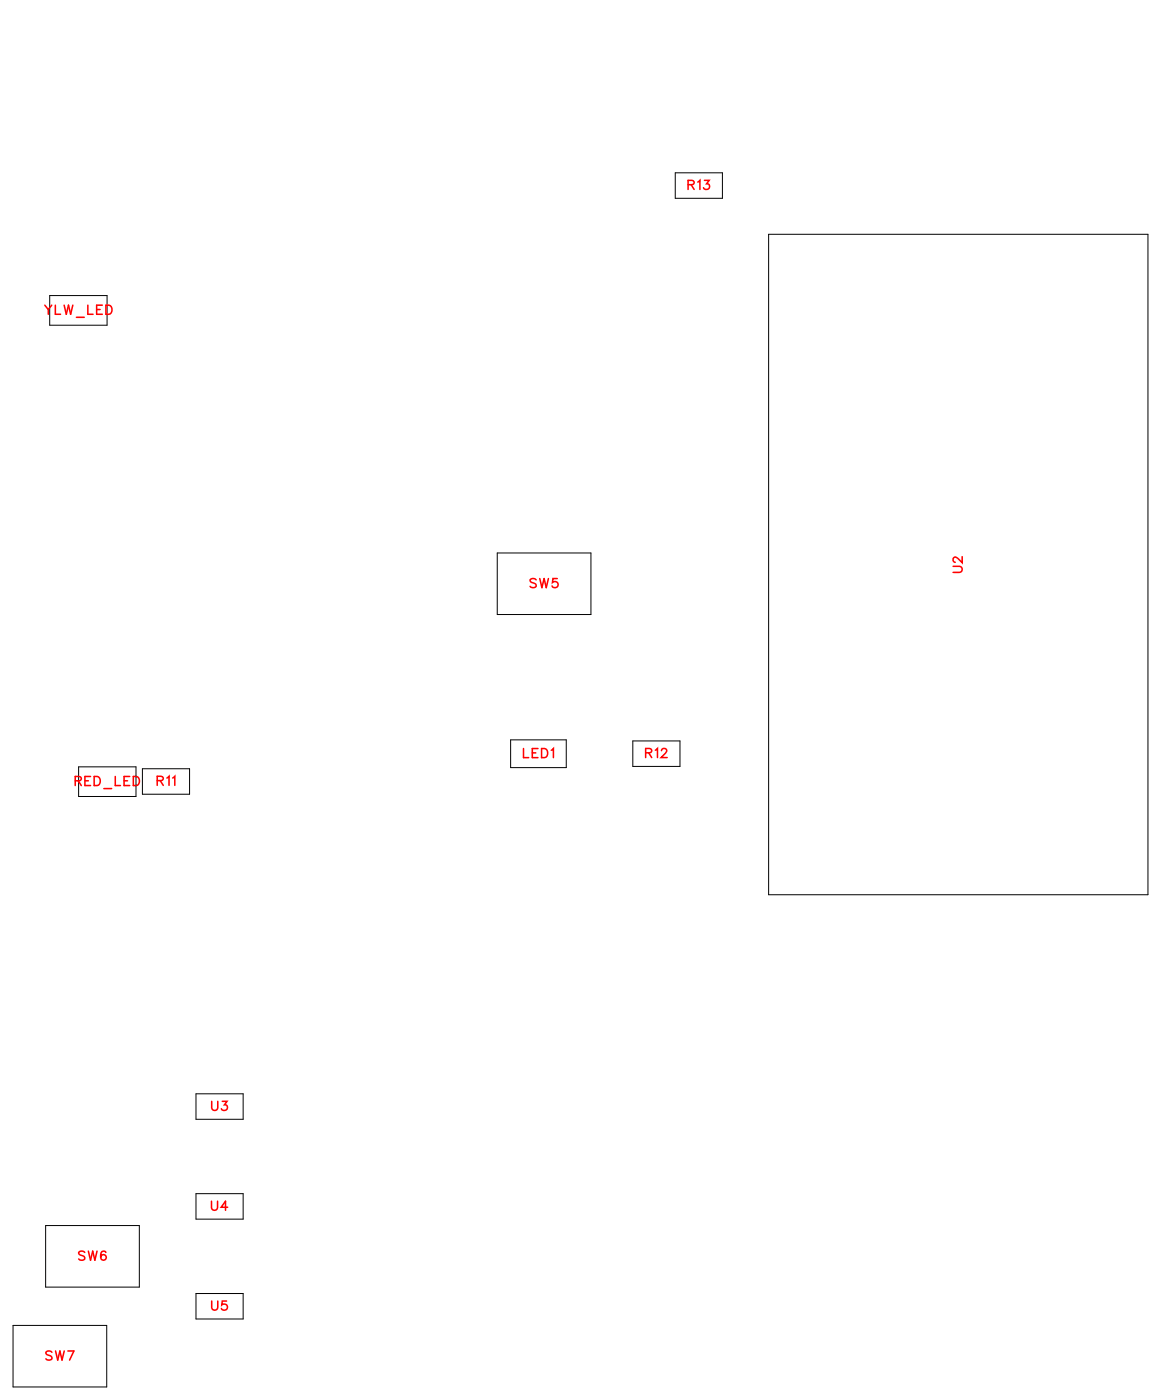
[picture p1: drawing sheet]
<svg xmlns="http://www.w3.org/2000/svg" width="90mm" height="109mm" viewBox="0 0 90 109" stroke-linecap="round" stroke-linejoin="round" font-family="sans-serif">
<g fill="none" stroke="#000" stroke-width=".08">
<path d="M52.6 13.5h3.7v2h-3.7zM59.9 18.3h29.5v51.5h-29.5zM3.9 23h4.4v2.4h-4.4zM6.1 59.8h4.5v2.3h-4.5zM11.1 59.9h3.7v2h-3.7zM38.7 43.1h7.3v4.8h-7.3zM39.8 57.7h4.3v2.2h-4.3zM49.3 57.8h3.7v2h-3.7zM3.6 95.6h7.3v4.8h-7.3zM15.3 85.3h3.6v2h-3.6zM15.3 93.1h3.6v2h-3.6zM1 103.4h7.3v4.8h-7.3z"/>
<path d="M15.3 100.9h3.6v2h-3.6z"/>
</g>
<g fill="none" stroke="#f00" stroke-width=".12">
<path d="M53.6 14.4h.4l.1-.2-.2-.1h-.3v.7M53.8 14.4l.3 .4M54.4 14.2l.1-.1v.7M54.9 14.1h.4l-.2 .2a.24 .24 0 0 1 .1 .4 .24 .24 0 0 1-.4-.1M3.5 23.8l.3 .3v.4M4 23.8l-.2 .3M4.3 23.8v.7h.4M5 23.8l.2 .7 .1-.7 .2 .7 .2-.7M6 24.7h.6M6.8 23.8v.7h.4M7.5 24.1h.3M8 23.8h-.5v.7h.5"/>
<path d="M8.3 23.8h.2a.38 .38 0 0 1 .2 .4 .38 .38 0 0 1-.2 .3h-.2zM40.8 58.4v.7h.4M41.5 58.7h.2M41.8 45.2l-.2-.1-.3 .1 .1 .2 .4 .2v.1l-.2 .1-.3-.1M41.9 58.4h-.4v.7h.4M42.1 45.1l.1 .7 .2-.7 .2 .7 .1-.7M42.2 58.4h.2a.38 .38 0 0 1 .3 .3 .38 .38 0 0 1-.3 .4h-.2zM43 58.5l.1-.1v.7M43.4 45.1h-.3l-.1 .3a.25 .25 0 0 1 .4 0 .25 .25 0 0 1 0 .4 .25 .25 0 0 1-.4-.1M50.3 58.7h.4l.1-.2-.2-.1h-.3v.7M50.5 58.7l.3 .4M51.1 58.5l.1-.1v.7"/>
<path d="M51.5 58.5l.2-.1h.1l.1 .1-.1 .2-.3 .4h.5M74.3 44.2h.5l.2 .2-.1 .2h-.6M75 43.4v.5l-.4-.4-.2-.1-.1 .2v.1l.1 .1M5.9 60.9h.4v-.2l-.1-.2h-.3v.8M6.1 60.9l.2 .4M6.6 60.9h.3M7.1 60.5h-.5v.8h.5M7.3 60.5h.3a.38 .38 0 0 1 .2 .4 .38 .38 0 0 1-.2 .4h-.3zM8.1 61.5h.6M9 60.5v.8h.4M9.7 60.9h.2M10.1 60.5h-.4v.8h.4"/>
<path d="M10.4 60.5h.2a.38 .38 0 0 1 .3 .4 .38 .38 0 0 1-.3 .4h-.2zM12.2 60.9l.5-.1v-.1l-.1-.2h-.4v.7M12.5 60.9l.2 .3M13 60.7l.2-.2v.7M13.5 60.7l.1-.2v.7M6.6 97.7l-.2-.1-.3 .1 .1 .1 .4 .3v.1l-.2 .1-.3-.1M6.9 97.6l.2 .7 .1-.7 .2 .7 .2-.7M8.2 97.7v-.1a.35 .35 0 0 0-.4 .2 .35 .35 0 0 0 .2 .5 .22 .22 0 0 0 .3-.2 .22 .22 0 0 0-.2-.3 .22 .22 0 0 0-.3 .2M16.5 93.7v.5l.2 .2 .2-.1 .1-.6M16.5 85.9v.5l.2 .2 .2-.1 .1-.6M17.3 85.9h.4l-.2 .3a.24 .24 0 0 1 .2 .3 .25 .25 0 0 1-.5 0M17.7 94.1h-.5l.4-.4v.7"/>
<path d="M4 105.4l-.1-.1-.3 .1v.2l.4 .3v.1l-.1 .1-.3-.1M4.3 105.3l.2 .8 .2-.8 .1 .8 .2-.8M5.3 105.3h.5l-.4 .8M16.5 101.5v.5l.2 .2 .2-.1 .1-.6M17.7 101.5h-.4v.3a.25 .25 0 0 1 .4-.1 .25 .25 0 0 1-.1 .4 .25 .25 0 0 1-.4-.1"/>
</g>
<g font-size="1.2" fill="#fff">
<text x="53.6" y="15.1">R13</text>
<text x="3.4" y="24.8">YLW_LED</text>
<text x="41.2" y="46.1">SW5</text>
<text x="75.3" y="44.7" transform="rotate(-90 75.3 44.7)">U2</text>
<text x="40.7" y="59.4">LED1</text>
<text x="50.2" y="59.4">R12</text>
<text x="5.8" y="61.6">RED_LED</text>
<text x="12.2" y="61.5">R11</text>
<text x="16.4" y="86.9">U3</text>
<text x="16.4" y="94.7">U4</text>
<text x="6.1" y="98.6">SW6</text>
<text x="3.5" y="106.4">SW7</text>
<text x="16.4" y="102.5">U5</text>
</g>
</svg>
